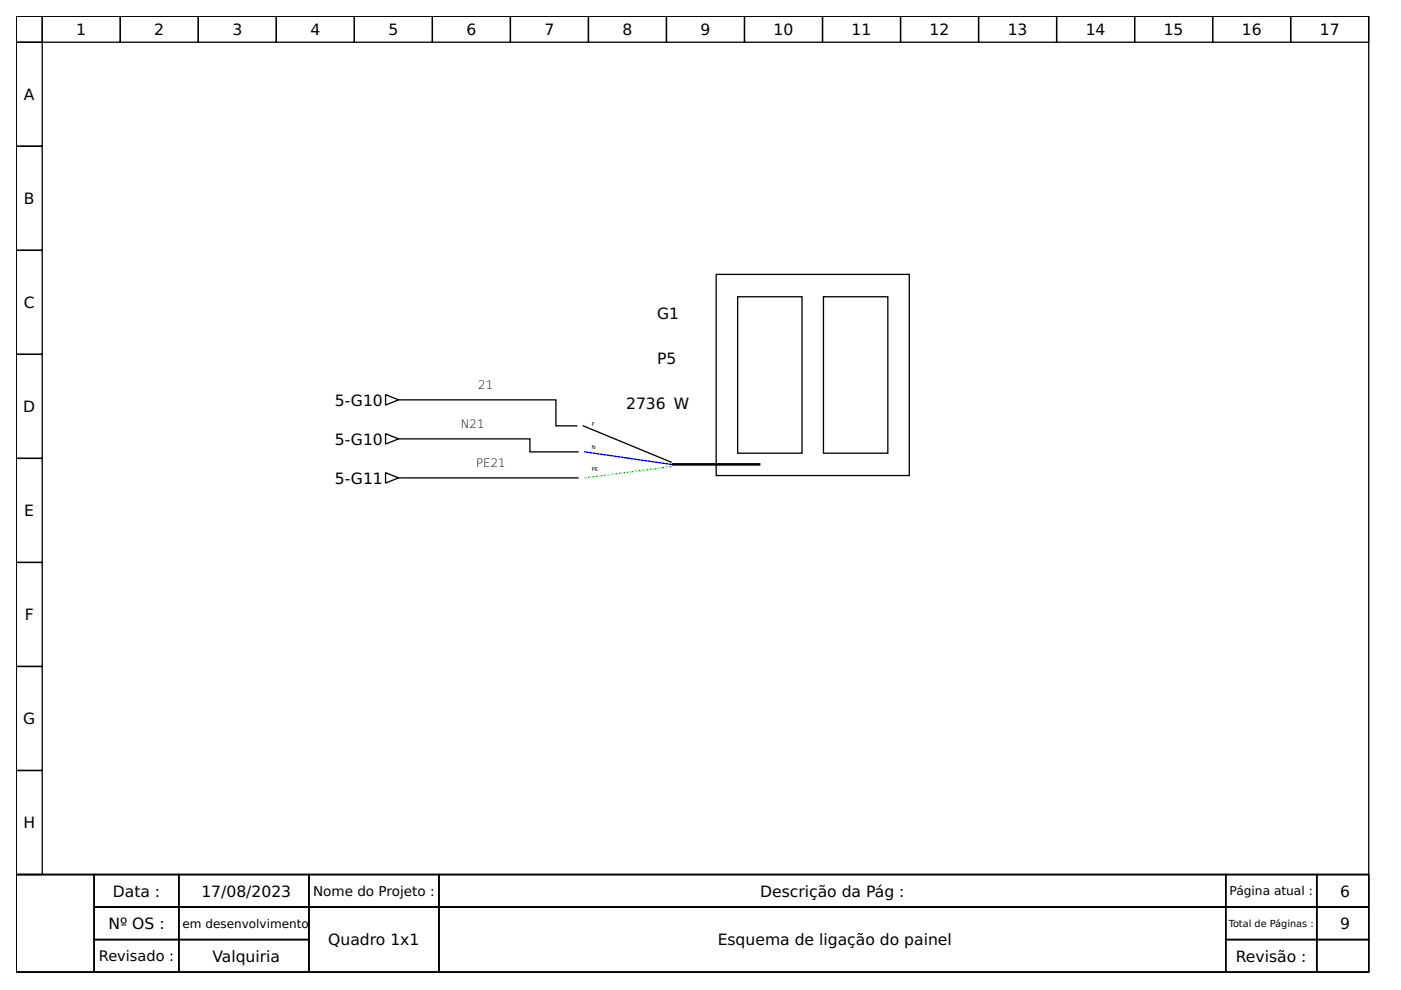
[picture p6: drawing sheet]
<svg xmlns="http://www.w3.org/2000/svg" width="297mm" height="210mm" viewBox="0 0 297 210" stroke-linecap="round" stroke-linejoin="round" font-family="sans-serif">
<g fill="none" stroke="#000" stroke-width=".28">
<path d="M3.4 3.4h286.8v182h-286.8zM3.4 3.4h5.6v5.6h-5.6zM3.4 9h5.6v22h-5.6zM9 3.4h16.5v5.6h-16.5zM25.5 3.4h16.5v5.6h-16.5zM42 3.4h16.6v5.6h-16.6zM58.6 3.4h16.5v5.6h-16.5zM75.1 3.4h16.6v5.6h-16.6zM91.7 3.4h16.5v5.6h-16.5zM108.2 3.4h16.6v5.6h-16.6zM124.8 3.4h16.5v5.6h-16.5zM141.3 3.4h16.5v5.6h-16.5z"/>
<path d="M157.8 3.4h16.6v5.6h-16.6zM174.4 3.4h16.5v5.6h-16.5zM190.9 3.4h16.6v5.6h-16.6zM207.5 3.4h16.5v5.6h-16.5zM224 3.4h16.6v5.6h-16.6zM240.6 3.4h16.5v5.6h-16.5zM257.1 3.4h16.6v5.6h-16.6zM273.7 3.4h16.5v5.6h-16.5zM3.4 31h5.6v22.1h-5.6zM3.4 53.1h5.6v22h-5.6zM151.8 58.2h41v42.6h-41zM3.4 75.1h5.6v22.1h-5.6z"/>
<path d="M156.4 62.9h13.6v33.2h-13.6zM174.6 62.9h13.6v33.2h-13.6zM3.4 97.2h5.6v22h-5.6zM81.7 91.9l2.8 1.2-2.8 1.1zM81.7 83.7l2.8 1.1-2.8 1.1zM84.5 93.1h.8M84.5 84.8h.8M85.6 93.1h26.8v2.7h10.2M85.6 84.8h32.3v5.5h4.4M123.7 90.3l18.6 7.7M3.4 119.2h5.6v22.1h-5.6zM81.7 100.2l2.8 1.1-2.8 1.1z"/>
<path d="M84.5 101.3h.8M85.6 101.3h37M3.4 141.3h5.6v22.1h-5.6zM3.4 163.4h5.6v22h-5.6zM3.4 185.4h286.8v20.7h-286.8zM3.4 185.4h16.6v20.7h-16.6zM20 185.4h17.9v6.9h-17.9zM20 192.3h17.9v6.9h-17.9zM20 199.2h17.9v6.9h-17.9zM37.9 185.4h27.6v6.9h-27.6zM37.9 192.3h27.6v6.9h-27.6zM37.9 199.2h27.6v6.9h-27.6z"/>
<path d="M65.5 185.4h27.6v6.9h-27.6zM65.5 192.3h27.6v13.8h-27.6zM93.1 185.4h166.8v6.9h-166.8zM93.1 192.3h166.8v13.8h-166.8zM259.9 185.4h19.3v6.9h-19.3zM259.9 192.3h19.3v6.9h-19.3zM259.9 199.2h19.3v6.9h-19.3zM279.2 185.4h11v6.9h-11zM279.2 192.3h11v6.9h-11zM279.2 199.2h11v6.9h-11z"/>
</g>
<path d="M142.7 98.5h18.2" fill="none" stroke="#000" stroke-width=".55"/>
<path d="M123.9 95.8l18.4 2.7" fill="none" stroke="#00f" stroke-width=".28"/>
<path d="M142.3 98.9l-18.4 2.4" fill="none" stroke="#0f0" stroke-width=".28" stroke-dasharray=".3 .6"/>
<g font-size="3.3">
<text x="16.2" y="7.4">1</text>
<text x="32.7" y="7.4">2</text>
<text x="49.3" y="7.4">3</text>
<text x="65.8" y="7.4">4</text>
<text x="82.3" y="7.4">5</text>
<text x="98.9" y="7.4">6</text>
<text x="115.4" y="7.4">7</text>
<text x="132" y="7.4">8</text>
<text x="148.5" y="7.4">9</text>
<text x="164" y="7.4">10</text>
<text x="180.6" y="7.4">11</text>
<text x="197.1" y="7.4">12</text>
<text x="213.6" y="7.4">13</text>
<text x="230.2" y="7.4">14</text>
<text x="246.7" y="7.4">15</text>
<text x="263.3" y="7.4">16</text>
<text x="279.8" y="7.4">17</text>
<text x="5.1" y="21.2">A</text>
<text x="5.1" y="43.3">B</text>
<text x="5" y="65.3">C</text>
<text x="139.3" y="67.6">G1</text>
<text x="139.3" y="77.1">P5</text>
<text x="4.9" y="87.4">D</text>
<text x="71" y="86">5-G10</text>
<text x="132.8" y="86.7">2736 W</text>
<text x="71" y="94.3">5-G10</text>
<text x="71" y="102.6">5-G11</text>
<text x="5.1" y="109.5">E</text>
<text x="5.2" y="131.5">F</text>
<text x="4.9" y="153.6">G</text>
<text x="5" y="175.6">H</text>
<text x="23.9" y="190.1">Data :</text>
<text x="42.7" y="190.1">17/08/2023</text>
<text x="161.2" y="190.1">Descrição da Pág :</text>
<text x="284.2" y="190.1">6</text>
<text x="23" y="197">Nº OS :</text>
<text x="284.2" y="197">9</text>
<text x="45" y="203.9">Valquiria</text>
<text x="69.6" y="200.4">Quadro 1x1</text>
<text x="152.2" y="200.4">Esquema de ligação do painel</text>
<text x="262" y="203.9">Revisão :</text>
</g>
<text font-size="3.1" x="21" y="203.8">Revisado :</text>
<text font-size="2.9" x="66.4" y="189.9">Nome do Projeto :</text>
<g font-size="2.6">
<text x="260.7" y="189.8">Página atual :</text>
<text x="38.7" y="196.7">em desenvolvimento</text>
</g>
<g font-size="2.5">
<text x="101.4" y="82.6">21</text>
<text x="97.7" y="90.8">N21</text>
<text x="101" y="99.1">PE21</text>
</g>
<text font-size="2.1" x="260.5" y="196.5">Total de Páginas :</text>
<g font-size="1.1">
<text x="125.5" y="95.1">N</text>
<text x="125.5" y="90.4">F</text>
<text x="125.5" y="99.9">PE</text>
</g>
</svg>
